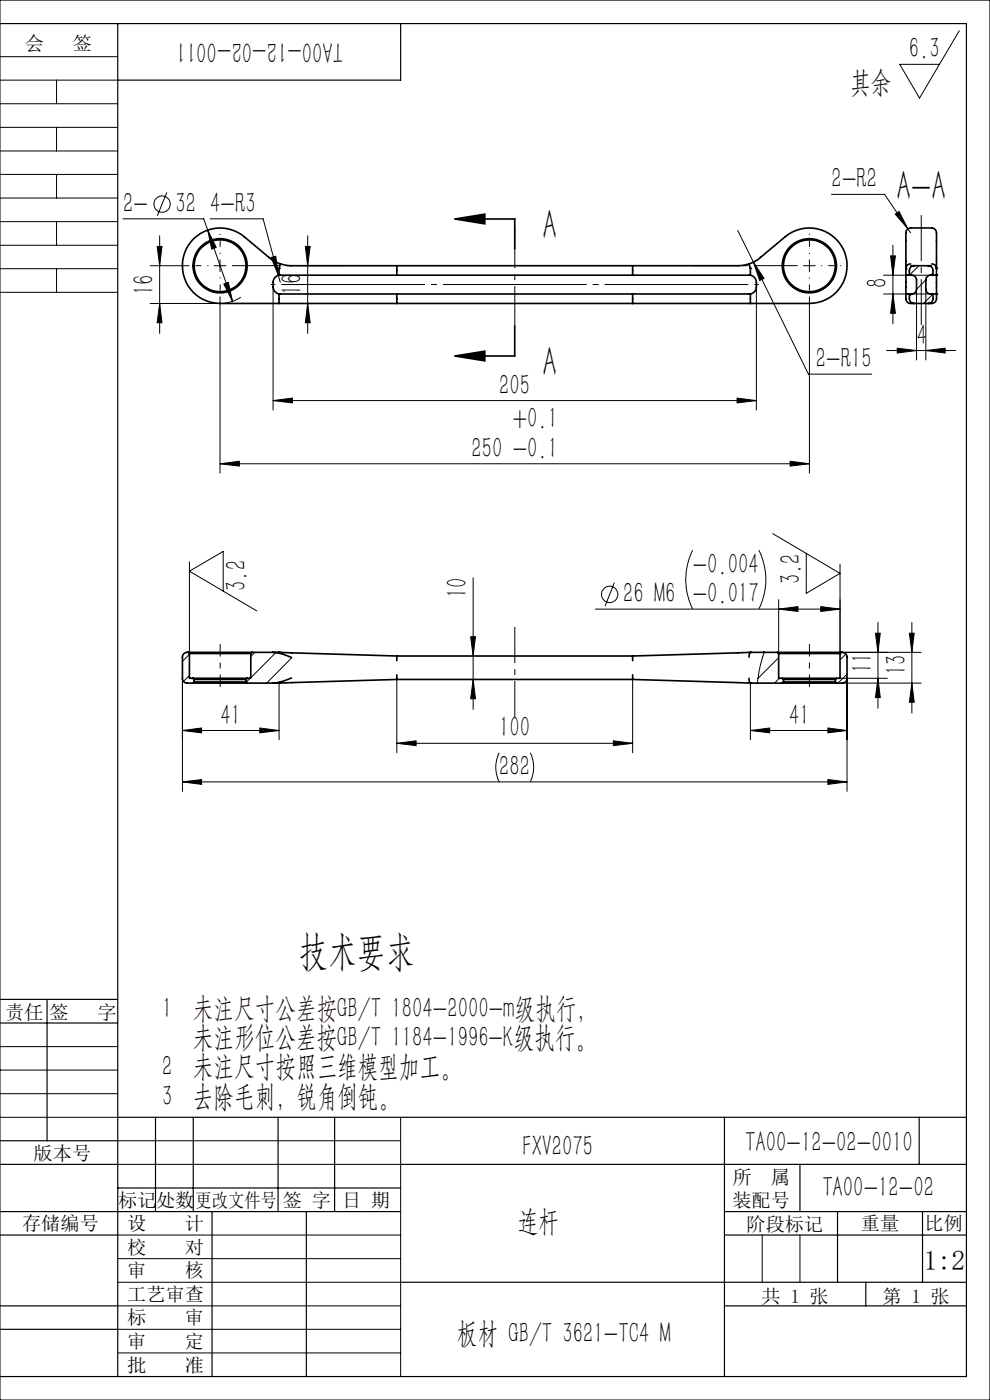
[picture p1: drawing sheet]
<svg xmlns="http://www.w3.org/2000/svg" width="210mm" height="297mm" viewBox="0 0 210 297" stroke-linecap="round" stroke-linejoin="round" font-family="sans-serif">
<g fill="none" stroke="#000" stroke-width=".35">
<path d="M59.2 56.9h.1M59.2 58.4h100M59.2 58.4a1.53 1.53 0 0 0-1.3 1.5v1a1.53 1.53 0 0 0 1.3 1.5M59.2 56.9v1.5M59.5 56l2.3 .4h94.7l2.4-.4M59.5 56l-.3 .9M59.5 56l-2.2-1.1-5.5-4.7a8 8 0 0 0-12.6 3.4 8 8 0 0 0 7.5 10.8h125a8 8 0 0 0 7.5-10.8 8 8 0 0 0-12.7-3.4l-5.5 4.7-2.1 1.1M84.2 56.4v2M96.5 46.5h12.7v6.3M96.5 46.5l6.3-1.1v2.1zM134.2 56.4v2M158.9 56l.3 .9"/>
<path d="M159.2 56.9h.1M159.2 58.4a1.53 1.53 0 0 1 1.2 1.5v1a1.53 1.53 0 0 1-1.2 1.5M159.2 56.9v1.5M192.2 56.9v-7.3a1.07 1.07 0 0 1 .9-1.2h4.6a1.49 1.49 0 0 1 .9 1.9v6.6M192.2 58.4h1.2a1.02 1.02 0 0 1 1 1v2a1.02 1.02 0 0 1-1 1h-1.2M192.2 56.9h.1M192.2 58.4h.1M192.2 58.4v4M192.2 56.9v1.5M193.1 56a.96 .96 0 0 0-.9 .9M193.2 56.4h4.4M193.9 56.4a.96 .96 0 0 0-1 1v1"/>
<path d="M196.9 56.4a1.02 1.02 0 0 1 1 1v1M197.7 56a1.01 1.01 0 0 1 .9 .9M198.6 58.4h-1.2a1.02 1.02 0 0 0-1 1v2a1.02 1.02 0 0 0 1 1h1.2M198.6 56.9h.1M198.6 58.4h.1M198.6 58.4v4M198.6 56.9v1.5M59.2 62.4v2M59.2 62.4h100M84.2 62.4v2M96.5 75.5l6.3-1v2zM109.2 69.2v6.3h-12.7"/>
<path d="M134.2 62.4v2M159.2 62.4v2M192.2 62.4v1a.96 .96 0 0 0 .9 1h4.6a1.02 1.02 0 0 0 .9-1v-1M192.2 62.4h.1M192.9 62.4v1a.96 .96 0 0 0 1 1M197.9 62.4v1a1.02 1.02 0 0 1-1 1M198.6 62.4h.1M39.9 138.4h13.5M39.9 138.4a1.03 1.03 0 0 0-1.2 1v4.5a1.02 1.02 0 0 0 1 1h1.2M39.9 138.4l.3 .2M40.2 138.6h13M40.2 138.6v5.2l.7 .1"/>
<path d="M53.2 138.6v5.2l-.1 .1h-.7M53.4 138.4h4.5M53.4 138.4l-.2 .2M57.9 138.4l1.5 .2M57.9 138.4h1.3M59.2 138.4l.2 .2M59.2 138.4l25 .8M59.2 138.4h.1M59.4 138.6l2.4 .9M84.2 139.2v1M84.2 139.2h50M134.2 139.2v1"/>
<path d="M159.2 138.4h.1M159.2 138.4h5.7M159.2 138.4l-.3 .5v.5M159.2 138.4l-25 .8M164.9 138.4h13.5M164.9 138.4l.3 .2M165.2 138.6h13M165.2 138.6v5.2l.7 .1M178.2 138.6v5.2l-.8 .1M178.4 138.4a1.03 1.03 0 0 1 1.3 1v4.5a1.02 1.02 0 0 1-1 1h-1.3M178.4 138.4l-.2 .2M40.9 144.9h11.5"/>
<path d="M40.9 143.9h11.5M40.9 143.9l.3 .2M41.2 144.7h11M41.2 144.1h11M41.2 144.7l-.3 .2M41.2 144.1v.6M52.2 144.7l.2 .2M52.2 144.1v.6M52.4 144.9h5.5M52.4 143.9l-.2 .2M57.9 144.9h1.3M59.2 144.9h.1"/>
<path d="M59.4 144.7l-.2 .2M59.4 144.7l-1.5 .2M61.8 143.8l-2.4 .9M84.2 143.2v.9M84.2 144.1l-25 .8M84.2 144.1h50M134.2 144.1l25 .8M134.2 143.2v.9M158.9 143.9v.5l.3 .5M159.2 144.9h6.7M159.2 144.9h.1M165.9 144.9h11.5"/>
<path d="M165.9 143.9h11.5M165.9 143.9l.3 .2M166.2 144.7h11M166.2 144.1h11M166.2 144.7l-.3 .2M166.2 144.1v.6M177.2 144.7l.2 .2M177.2 144.1v.6M177.4 143.9l-.2 .2"/>
<circle cx="46.7" cy="56.4" r="5.8"/>
<circle cx="46.7" cy="56.4" r="5.5"/>
<circle cx="171.7" cy="56.4" r="5.5"/>
<circle cx="171.7" cy="56.4" r="5.7"/>
</g>
<g fill="none" stroke="#000" stroke-width=".21">
<path d="M0 12h25M0 17h25M0 0h210v297h-210zM12 17v5M203.5 6.5l-8.4 14.3-4.2-7.2h8.4M0 22h25M0 27h25M0 32h25M0 37h25M12 27v5M12 37v5M0 42h25"/>
<path d="M0 47h25M0 52h25M0 57h25M12 47v5M12 57v5M26.1 46.4h17.1l.9 2.4M31.9 56.4h8M33.3 52.3h1.1l-.5 4.1zM33.9 50v20.7M35.4 40.8l-2 5M44.1 48.8l5.2 15.1M44.1 48.8l1.8 3.7-1 .3z"/>
<path d="M44.6 46.4h11.2l3.6 13.5M45.4 56.4h2.5M46.7 55.1v2.5M57.5 54.6l1-.2 .6 4zM64.8 52.3h1l-.5 4.1zM65.3 50v20.7M156.5 48.9l3.3 6.7M159.8 55.6l11.7 23.8h13.4M159.8 55.6l2.3 3.5-1 .4zM170.4 56.4h2.5M171.7 55.1v2.5M176.4 41.2h11.2l5 7.3"/>
<path d="M188.9 54.3h1l-.5 4.1zM189.4 52v16.7M189.9 45.4l.8-.5 1.9 3.6zM192.6 48.5l.5 .9M194.9 56.4l-2 2M196.4 59.4l-2 2v15M197.9 57.9l-.5 .5h-10M0 62h25M31.9 64.4h27.3M33.9 64.4l.5 4.1h-1.1zM46.7 63.1v37.3M47.5 60.3l.9-.4 .9 4z"/>
<path d="M51.1 63.1a7.9 7.9 0 0 1-4.4 1.3M57.9 60.9v26.1M65.3 64.4l.5 4.1h-1zM160.4 60.9v26.1M171.7 63.1v37.3M187.4 62.4h10M188.1 74.4h14.6M189.4 62.4l.5 4.1h-1zM190.3 73.9l4.1 .5-4.1 .5zM193.4 62.4l-.5 .5M196.4 74.4l4.1-.5v1zM196.4 61.4v15"/>
<path d="M197.9 62.4l-2 2M46.7 98.4l4.1-.5v1zM46.7 98.4h125M57.9 85l4.1-.5v1zM57.9 85h102.5M156.4 84.5l4 .5-4 .5zM167.6 97.9l4.1 .5-4.1 .5zM40.2 119.2v19.4M146.9 116.7a13.8 13.8 0 0 0 0 12.5M161 116.7a13.8 13.8 0 0 1 0 12.5M163.9 113.2l14.3 8.4-7.2 4.3v-8.5M178.2 119.7v18.9"/>
<path d="M40.2 138.8l-1.5 1.5M47.3 125.4v-8.4l-7.1 4.2 14.3 8.4M54 138.4l-.8 .9M58.5 138.5l-5.3 5.3M61.8 139.6l-5.2 5.3M99.8 135.1h1.1l-.5 4.1zM100.4 122.6v27.9M126.3 129.2h51.9M130.3 123.6l-2 5M162.1 138.4l-.1 .2a20.1 20.1 0 0 0-1.3 5.9v.4M165.2 139.5l-4.4 4.4M165.2 129.2l4.1-.5v1z"/>
<path d="M165.2 127.2v11.4M174.1 128.7l4.1 .5-4.1 .5zM178.7 138.4h16.7M179.4 138.7l-1.2 1.3M185.7 134.3h1l-.5 4.1zM186.2 132v18.2M192.9 134.3h1l-.5 4.1zM193.4 132v19.3M38.7 155l4.1-.6v1.1zM38.7 143.9v24M38.7 155h20.5M40.2 143.3l-1.3 1.3"/>
<path d="M53.1 143.9l-.9 .8M55.1 154.4l4.1 .6-4.1 .5zM59.2 144.9v12M84.2 157.7l4.1-.5v1zM84.2 144.1v15.6M84.2 157.7h50M100.4 144.1l.5 4.1h-1.1zM105.9 159.7a6.8 6.8 0 0 0 0 6.2M112.5 159.7a6.8 6.8 0 0 1 0 6.2M130.1 157.2l4.1 .5-4.1 .5zM134.2 144.1v15.6M159.2 155l4.1-.6v1.1z"/>
<path d="M159.2 155h20.5M159.2 144.9v12M165.3 143.9l-1 1M175.6 154.4l4.1 .6-4.1 .5zM178 143.9h10.2M178.7 144.9h16.7M179.7 143l-1.9 1.9M179.7 143.9v24M186.2 143.9l.5 4.1h-1zM193.4 144.9l.5 4.1h-1zM38.7 165.9h141M38.7 165.9l4.1-.5v1z"/>
<path d="M175.6 165.4l4.1 .5-4.1 .5zM0 227h25M0 222h25M0 237h25M0 232h25M85 237v55M25 242h60M25 247h60M25 272h60M25 277h60M25 267h60M25 262h60"/>
<path d="M161.7 262v10M169.7 262v10M25 282h60M25 287h60M153.7 292h.1"/>
<circle cx="34.4" cy="43.3" r="1.73"/>
<circle cx="129.3" cy="126.1" r="1.73"/>
</g>
<path d="M195.4 45.6v23.4" fill="none" stroke="#000" stroke-width=".21" stroke-dasharray="30.5 1.3 1.3 1.3" stroke-dashoffset="20.7" stroke-linecap="butt"/>
<path d="M46.7 145.7v-9.1M171.7 145.7v-9.1" fill="none" stroke="#000" stroke-width=".21" stroke-dasharray="30.5 1.3 1.3 1.3" stroke-dashoffset="27.8" stroke-linecap="butt"/>
<path d="M109.2 133v19.1" fill="none" stroke="#000" stroke-width=".21" stroke-dasharray="30.5 1.3 1.3 1.3" stroke-dashoffset="22.8" stroke-linecap="butt"/>
<path d="M109.2 69.3v-21.1" fill="none" stroke="#000" stroke-width=".21" stroke-dasharray="30.5 1.3 1.3 1.3" stroke-dashoffset="21.8" stroke-linecap="butt"/>
<path d="M161 60.4h-103.5" fill="none" stroke="#000" stroke-width=".21" stroke-dasharray="30.5 1.3 1.3 1.3" stroke-dashoffset="-2.2" stroke-linecap="butt"/>
<path d="M44.2 56.4h-4.2M46.7 58.9v4.2M46.7 53.9v-4.3M171.7 58.9v4.2M171.7 53.9v-4.3M174.2 56.4h4.3" fill="none" stroke="#000" stroke-width=".21" stroke-dasharray="30.5 1.3 1.3 1.3" stroke-dashoffset="30.3" stroke-linecap="butt"/>
<path d="M49.2 56.4h24.2" fill="none" stroke="#000" stroke-width=".21" stroke-dasharray="30.5 1.3 1.3 1.3" stroke-dashoffset="20.3" stroke-linecap="butt"/>
<path d="M169.2 56.4h-22.2" fill="none" stroke="#000" stroke-width=".21" stroke-dasharray="30.5 1.3 1.3 1.3" stroke-dashoffset="21.3" stroke-linecap="butt"/>
<g fill="none" stroke="#000" stroke-width=".25">
<path d="M0 5h205v287h-205M25 5v287M85 5v12h-60M0 212h25M0 217h25M10 212v30M25 237h180M33 237v20M41 237v20M59 237v20M71 237v20M153.7 237v55"/>
<path d="M195 237v10M0 247h25M0 242h25M0 257h85M25 252h60M45 257v35M65 257v35M85 247h120M153.7 257h51.3M169.7 247v10M177.7 257v15M195.7 257v15"/>
<path d="M0 262h25M0 277h25M85 272h120M153.7 262h51.3M153.7 277h51.3M183.7 272v5M0 282h25"/>
</g>
<g fill="#000">
<path d="M33.3 52.3h1.1l-.5 4.1zM33.9 64.4l.5 4.1h-1.1z"/>
<path d="M96.5 46.5l6.3-1.1v2.1zM96.5 75.5l6.3-1v2z"/>
<path d="M188.9 54.3h1l-.5 4.1zM189.4 62.4l.5 4.1h-1z"/>
<path d="M47.5 60.3l1.8 3.6-.9-4zM44.1 48.8l.8 4 1-.3zM57.5 54.6l1.6 3.8-.6-4zM159.8 55.6l1.3 3.9 1-.4zM189.9 45.4l2.7 3.1-1.9-3.6z"/>
<path d="M65.3 64.4l.5 4.1h-1zM64.8 52.3h1l-.5 4.1z"/>
<path d="M190.3 73.9l4.1 .5-4.1 .5zM196.4 74.4l4.1-.5v1z"/>
<path d="M57.9 85l4.1-.5v1zM156.4 84.5l4 .5-4 .5zM46.7 98.4l4.1-.5v1zM167.6 97.9l4.1 .5-4.1 .5z"/>
<path d="M165.2 129.2l4.1-.5v1zM174.1 128.7l4.1 .5-4.1 .5zM38.7 165.9l4.1-.5v1zM175.6 165.4l4.1 .5-4.1 .5zM159.2 155l4.1-.6v1.1zM175.6 154.4l4.1 .6-4.1 .5z"/>
<path d="M185.7 134.3h1l-.5 4.1zM186.2 143.9l.5 4.1h-1z"/>
<path d="M192.9 134.3h1l-.5 4.1zM193.4 144.9l.5 4.1h-1z"/>
<path d="M55.1 154.4l4.1 .6-4.1 .5zM38.7 155l4.1-.6v1.1z"/>
<path d="M84.2 157.7l4.1-.5v1zM130.1 157.2l4.1 .5-4.1 .5z"/>
<path d="M100.4 144.1l.5 4.1h-1.1zM99.8 135.1h1.1l-.5 4.1z"/>
</g>
<g font-size="8.8">
<text x="190.2" y="42.3">A-A</text>
<text x="115" y="50.7">A</text>
<text x="115" y="79.7">A</text>
<text x="63.5" y="204.7">技术要求</text>
</g>
<g font-size="6.3">
<text x="72.8" y="9" transform="rotate(-180 72.8 9)">TA00-12-02-0011</text>
<text x="192.8" y="12.4">6.3</text>
<text x="180.3" y="19.5">其余</text>
<text x="176.4" y="40">2-R2</text>
<text x="26.1" y="45.1">2-</text>
<text x="37.3" y="45.1">32</text>
<text x="44.6" y="45.1">4-R3</text>
<text x="32.6" y="62.6" transform="rotate(-90 32.6 62.6)">16</text>
<text x="64.1" y="62.5" transform="rotate(-90 64.1 62.5)">16</text>
<text x="188.2" y="61" transform="rotate(-90 188.2 61)">8</text>
<text x="194.4" y="73.1">4</text>
<text x="105.9" y="83.7">205</text>
<text x="173.1" y="78.1">2-R15</text>
<text x="108.8" y="90.9">+0.1</text>
<text x="100" y="97.1">250 -0.1</text>
<text x="52.2" y="125.4" transform="rotate(-90 52.2 125.4)">3.2</text>
<text x="146.9" y="121.7">-0.004</text>
<text x="169.8" y="124" transform="rotate(-90 169.8 124)">3.2</text>
<text x="99.1" y="127" transform="rotate(-90 99.1 127)">10</text>
<text x="132.2" y="127.9">26 M6 -0.017</text>
<text x="185" y="142.8" transform="rotate(-90 185 142.8)">11</text>
<text x="192.2" y="143.3" transform="rotate(-90 192.2 143.3)">13</text>
<text x="46.8" y="153.7">41</text>
<text x="167.4" y="153.7">41</text>
<text x="105.9" y="156.4">100</text>
<text x="105.9" y="164.6">282</text>
<text x="34.4" y="215.9">1 未注尺寸公差按GB/T 1804-2000-m级执行，</text>
<text x="40.9" y="222.1">未注形位公差按GB/T 1184-1996-K级执行。</text>
<text x="34.4" y="228.4">2 未注尺寸按照三维模型加工。</text>
<text x="34.4" y="234.6">3 去除毛刺，锐角倒钝。</text>
<text x="110.8" y="245.3">FXV2075</text>
<text x="158.1" y="244.4">TA00-12-02-0010</text>
<text x="174.4" y="254">TA00-12-02</text>
<text x="109.8" y="261">连杆</text>
<text x="96.9" y="284.8">板材 GB/T 3621-TC4 M</text>
</g>
<text font-size="5.8" x="196" y="269.4">1:2</text>
<g font-size="4.1">
<text x="5.3" y="10.6">会</text>
<text x="15.4" y="10.6">签</text>
<text x="1.1" y="216.1">责任</text>
<text x="10.5" y="216.1">签</text>
<text x="20.7" y="216.1">字</text>
<text x="7.1" y="246.1">版本号</text>
<text x="155.4" y="251.1">所</text>
<text x="163.5" y="251.1">属</text>
<text x="25.1" y="256.1">标记</text>
<text x="33.1" y="256.1">处数</text>
<text x="41.5" y="256.1">更改文件号</text>
<text x="60" y="256.1">签 字</text>
<text x="72.6" y="256.1">日 期</text>
<text x="155.4" y="256.1">装配号</text>
<text x="4.7" y="260.9">存储编号</text>
<text x="27" y="260.9">设</text>
<text x="39.2" y="260.9">计</text>
<text x="158.4" y="261.1">阶段标记</text>
<text x="182.6" y="261">重量</text>
<text x="196.1" y="260.9">比例</text>
<text x="27" y="266.1">校</text>
<text x="39.2" y="266.1">对</text>
<text x="27" y="270.9">审</text>
<text x="39.2" y="270.9">核</text>
<text x="27" y="276">工艺审查</text>
<text x="27" y="280.9">标</text>
<text x="39.2" y="280.9">审</text>
<text x="161.6" y="276.4">共 1 张</text>
<text x="187.2" y="276.4">第 1 张</text>
<text x="27" y="286">审</text>
<text x="39.2" y="286">定</text>
<text x="27" y="291">批</text>
<text x="39.2" y="291">准</text>
</g>
</svg>
